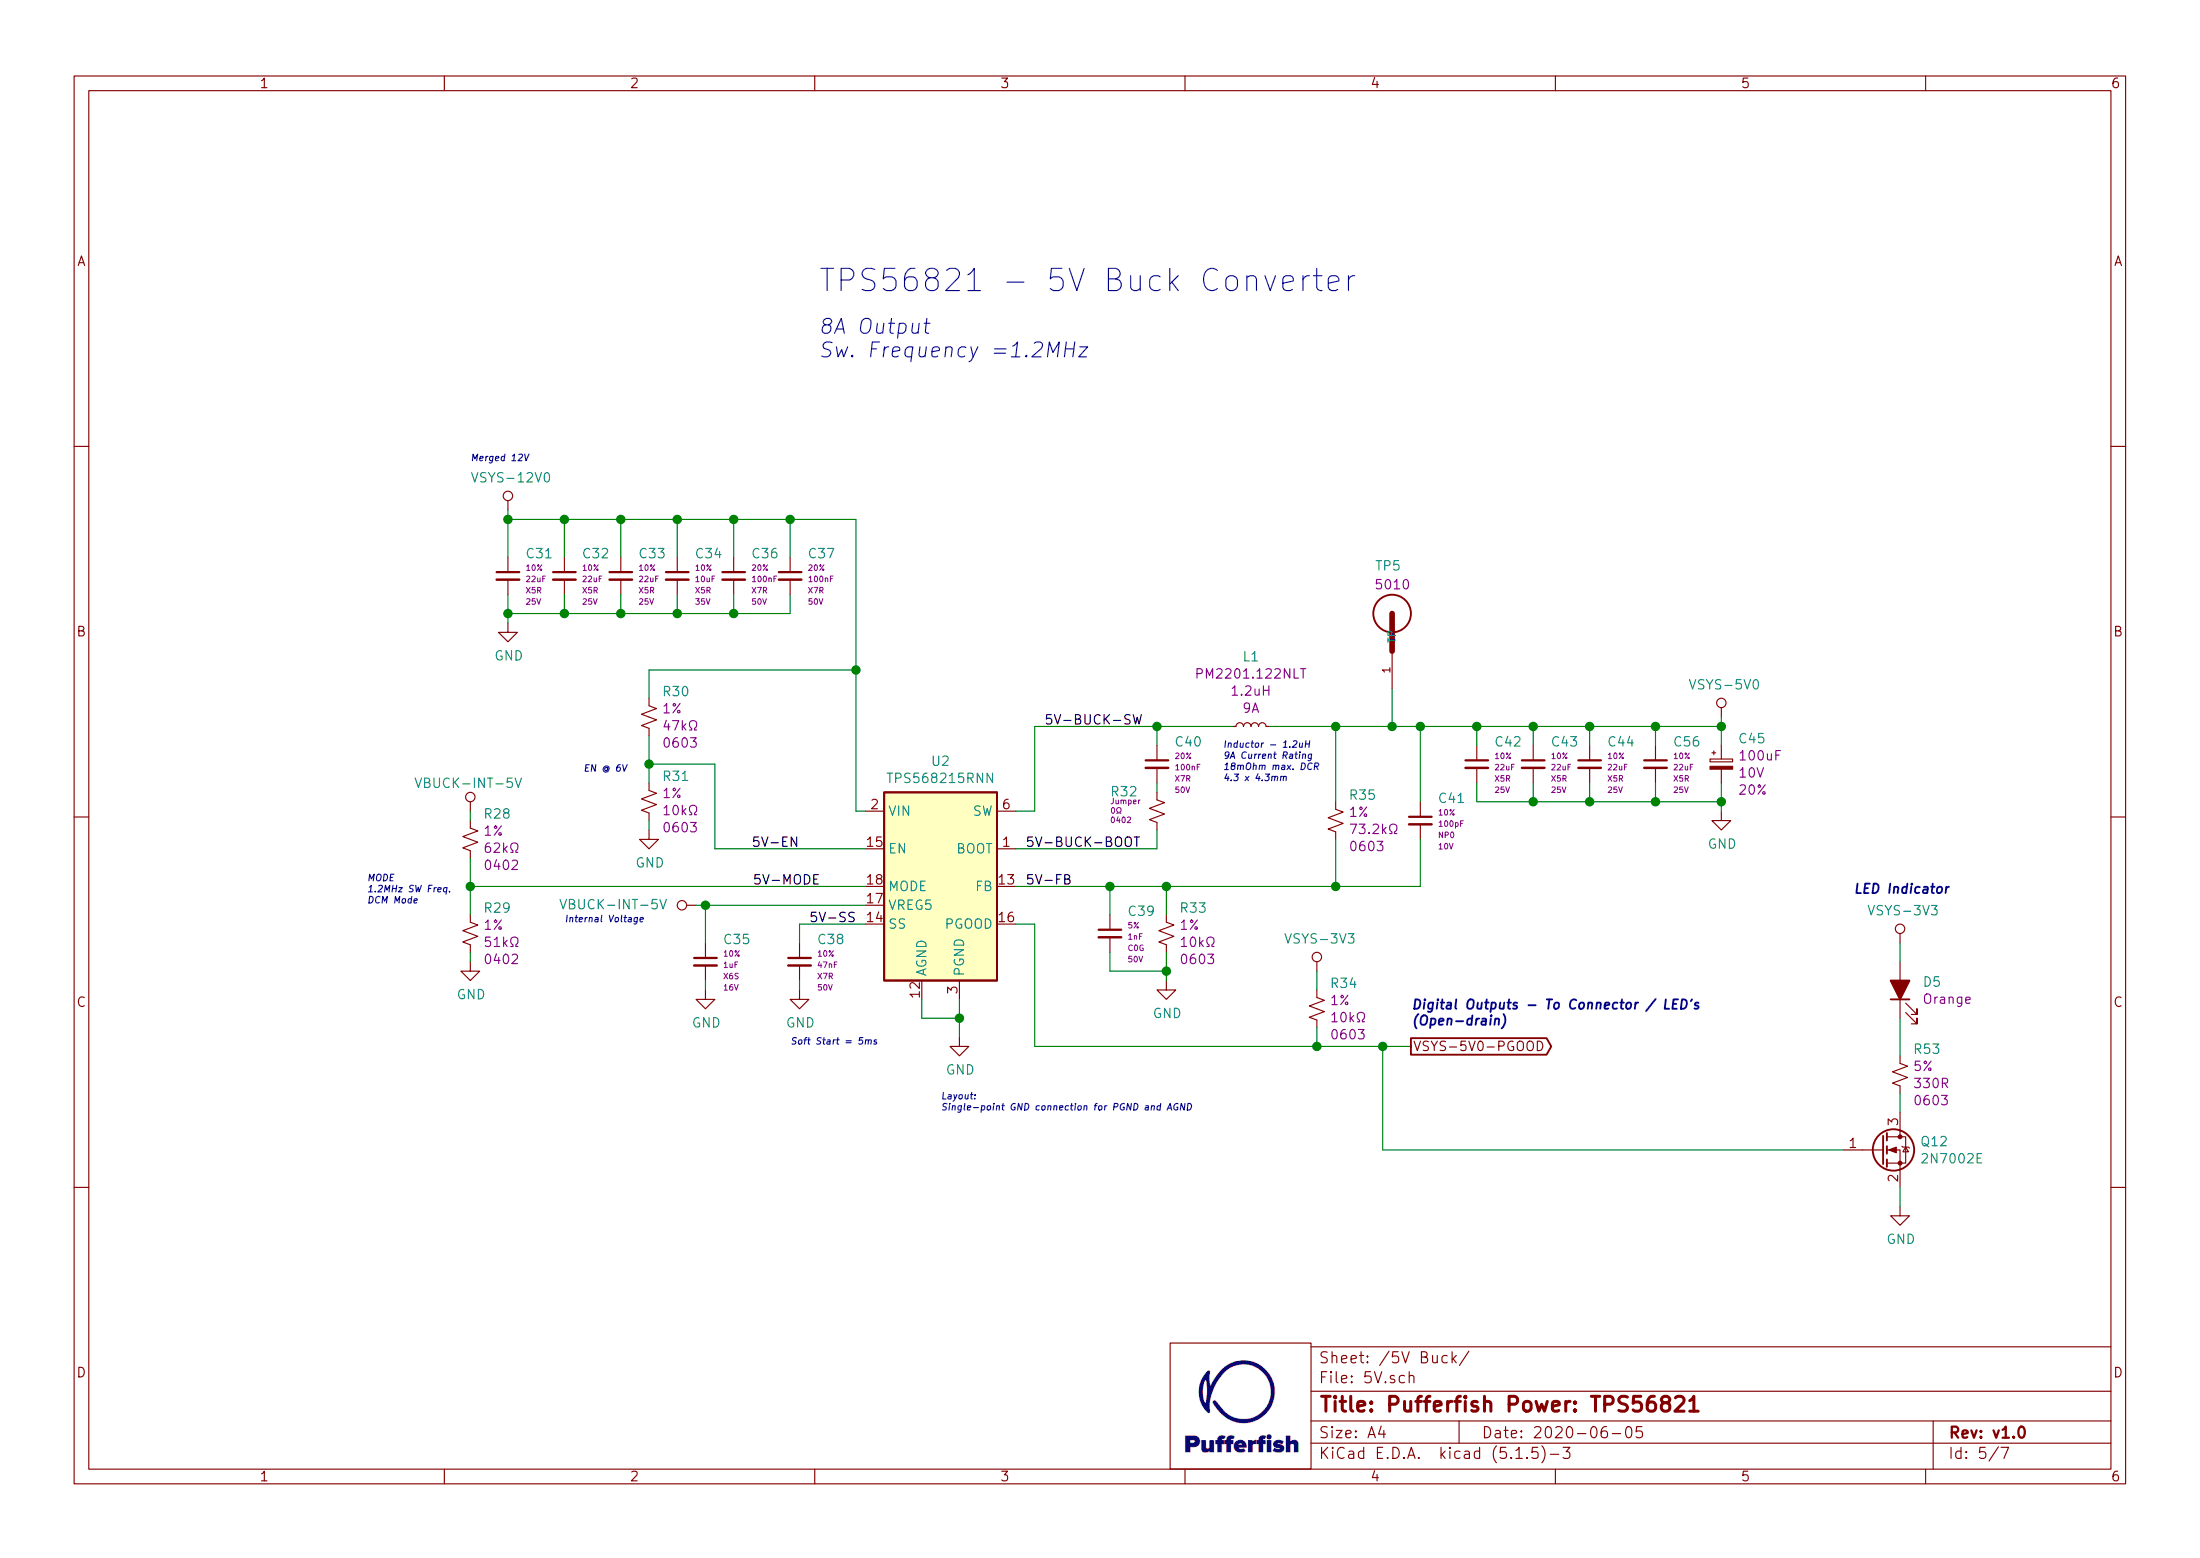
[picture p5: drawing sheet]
EESchema Schematic File Version 4
EELAYER 30 0
EELAYER END
$Descr A4 11693 8268
encoding utf-8
Sheet 5 7
Title "Pufferfish Power: TPS56821"
Date "2020-06-05"
Rev "v1.0"
Comp ""
Comment1 ""
Comment2 ""
Comment3 ""
Comment4 ""
$EndDescr
$Comp
L Regulator_Switching:TPS568215RNN U2
U 1 1
P 5000 4700
F 0 "U2" H 5000 5367 50  0000 C CNN
F 1 "TPS568215RNN" H 5000 5276 50  0000 C CNN
F 2 "Package_DFN_QFN:Texas_RNN0018A" H 5000 3750 50  0001 C CNN
F 3 "http://www.ti.com/lit/ds/symlink/tps568215.pdf" H 5350 5300 50  0001 C CNN
	1    5000 4700
	1    0    0    -1  
$EndComp
$Comp
L power:GND #PWR?
U 1 1
P 5100 5500
AR Path="/5EC321D9/5ED9C27A" Ref="#PWR?"  Part="1" 
AR Path="/5EDA3ECC/5ED9C27A" Ref="#PWR?"  Part="1" 
AR Path="/5EFFFB7B/5ED9C27A" Ref="#PWR058"  Part="1" 
F 0 "#PWR058" H 5100 5250 50  0001 C CNN
F 1 "GND" H 5105 5327 50  0000 C CNN
F 2 "" H 5100 5500 50  0001 C CNN
F 3 "" H 5100 5500 50  0001 C CNN
	1    5100 5500
	1    0    0    -1  
$EndComp
$Comp
L Pufferfish:VSYS-12V0 #PWR?
U 1 1
P 2700 2700
AR Path="/5EC321D9/5ED9C9D1" Ref="#PWR?"  Part="1" 
AR Path="/5EDA3ECC/5ED9C9D1" Ref="#PWR?"  Part="1" 
AR Path="/5EFFFB7B/5ED9C9D1" Ref="#PWR052"  Part="1" 
F 0 "#PWR052" H 2700 2550 50  0001 C CNN
F 1 "VSYS-12V0" H 2717 2873 50  0000 C CNN
F 2 "" H 2700 2700 50  0001 C CNN
F 3 "" H 2700 2700 50  0001 C CNN
	1    2700 2700
	1    0    0    -1  
$EndComp
Text Notes 2500 2450 0    35   Italic 0
Merged 12V
Wire Wire Line
	2700 2700 2700 2750
$Comp
L Pufferfish:VBUCK-INT-5V #PWR055
U 1 1
P 3700 4800
F 0 "#PWR055" H 3700 4650 50  0001 C CNN
F 1 "VBUCK-INT-5V" V 3700 4950 50  0000 L CNN
F 2 "" H 3700 4800 50  0001 C CNN
F 3 "" H 3700 4800 50  0001 C CNN
	1    3700 4800
	0    -1   -1   0   
$EndComp
$Comp
L Pufferfish:CAP_4.7uF_16V_X6S_0603 C35
U 1 1
P 3750 5100
F 0 "C35" H 3842 5220 50  0000 L CNN
F 1 "CAP_4.7uF_16V_X6S_0603" H 2800 5500 50  0001 L CNN
F 2 "Pufferfish:CAP_SMD_0603" H 3800 4700 50  0001 C CNN
F 3 "https://www.digikey.com/product-detail/en/tdk-corporation/C1608X6S1C475K080AC/445-9118-6-ND/3661675" H 3900 5050 50  0001 C CNN
F 4 "10%" H 3842 5144 30  0000 L CNN "Tolerance"
F 5 "1uF" H 3842 5084 30  0000 L CNN "Capacitance"
F 6 "C1608X6S1C475K080AC" H 3250 5300 50  0001 C CNN "MPN"
F 7 "TDK" H 3100 5400 50  0001 C CNN "MFG"
F 8 "X6S" H 3842 5024 30  0000 L CNN "Dielectric"
F 9 "16V" H 3842 4964 30  0000 L CNN "Voltage"
	1    3750 5100
	1    0    0    -1  
$EndComp
Wire Wire Line
	5100 5300 5100 5400
Wire Wire Line
	4900 5300 4900 5400
Wire Wire Line
	4900 5400 5100 5400
Connection ~ 5100 5400
Wire Wire Line
	5100 5400 5100 5500
$Comp
L power:GND #PWR?
U 1 1
P 3750 5250
AR Path="/5EC321D9/5EDA288D" Ref="#PWR?"  Part="1" 
AR Path="/5EDA3ECC/5EDA288D" Ref="#PWR?"  Part="1" 
AR Path="/5EFFFB7B/5EDA288D" Ref="#PWR056"  Part="1" 
F 0 "#PWR056" H 3750 5000 50  0001 C CNN
F 1 "GND" H 3755 5077 50  0000 C CNN
F 2 "" H 3750 5250 50  0001 C CNN
F 3 "" H 3750 5250 50  0001 C CNN
	1    3750 5250
	1    0    0    -1  
$EndComp
Wire Wire Line
	3750 5250 3750 5200
Wire Wire Line
	3750 4800 3750 5000
Connection ~ 3750 4800
Wire Wire Line
	3750 4800 3700 4800
Wire Wire Line
	3750 4800 4600 4800
$Comp
L Pufferfish:RES_0R_0402_SMD R32
U 1 1
P 6150 4300
F 0 "R32" H 6400 4200 50  0000 R CNN
F 1 "RES_0R_0402_SMD" H 6230 4110 50  0001 L CNN
F 2 "Pufferfish:RES_SMD_0402" H 6350 3900 50  0001 C CNN
F 3 "https://www.digikey.com/product-detail/en/yageo/RC0402JR-070RL/311-0-0JRDKR-ND/732300" H 6150 4300 50  0001 C CNN
F 4 "Jumper" H 6400 4250 30  0000 R CNN "Tolerance"
F 5 "0Ω" H 6400 4300 30  0000 R CNN "Resistance"
F 6 "RC0402JR-070RL" H 6150 4300 50  0001 C CNN "MPN"
F 7 "Yageo" H 6150 4300 50  0001 C CNN "MFG"
F 8 "0402" H 6400 4350 30  0000 R CNN "Package"
	1    6150 4300
	-1   0    0    1   
$EndComp
Text Notes 5000 5900 0    35   Italic 0
Layout:\nSingle-point GND connection for PGND and AGND
Text Notes 4350 1900 0    79   Italic 0
8A Output\nSw. Frequency =1.2MHz
$Comp
L Pufferfish:CAP_100nF_50V_X7R_0402 C40
U 1 1
P 6150 4050
F 0 "C40" H 6242 4170 50  0000 L CNN
F 1 "CAP_100nF_50V_X7R_0402" H 5250 4500 50  0001 L CNN
F 2 "Pufferfish:CAP_SMD_0402" H 6200 3650 50  0001 C CNN
F 3 "https://www.digikey.com/product-detail/en/tdk-corporation/CGA2B3X7R1H473K050BB/445-6897-6-ND/2673040" H 6300 4000 50  0001 C CNN
F 4 "20%" H 6242 4094 30  0000 L CNN "Tolerance"
F 5 "100nF" H 6242 4034 30  0000 L CNN "Capacitance"
F 6 "C1005X7R1H104M050BE" H 5650 4400 50  0001 C CNN "MPN"
F 7 "TDK" H 5500 4300 50  0001 C CNN "MFG"
F 8 "X7R" H 6242 3974 30  0000 L CNN "Dielectric"
F 9 "50V" H 6242 3914 30  0000 L CNN "Voltage"
	1    6150 4050
	1    0    0    -1  
$EndComp
Wire Wire Line
	5500 3850 5500 4300
Wire Wire Line
	5500 4300 5400 4300
Wire Wire Line
	6150 3950 6150 3850
Wire Wire Line
	6150 4200 6150 4150
Wire Wire Line
	5500 3850 6150 3850
Wire Wire Line
	6150 4400 6150 4500
Text Label 5450 4500 0    50   ~ 0
5V-BUCK-BOOT
Connection ~ 6150 3850
Wire Wire Line
	6150 4500 5400 4500
Wire Wire Line
	6150 3850 6550 3850
Text Label 5550 3850 0    50   ~ 0
5V-BUCK-SW
Text Notes 4200 5550 0    35   Italic 0
Soft Start = 5ms
Text Label 4300 4900 0    50   ~ 0
5V-SS
$Comp
L Pufferfish:CAP_47nF_50V_X7R_0402 C38
U 1 1
P 4250 5100
F 0 "C38" H 4342 5220 50  0000 L CNN
F 1 "CAP_47nF_50V_X7R_0402" H 3350 5550 50  0001 L CNN
F 2 "Pufferfish:CAP_SMD_0402" H 4300 4700 50  0001 C CNN
F 3 "https://www.digikey.com/product-detail/en/tdk-corporation/CGA2B3X7R1H473K050BB/445-6897-6-ND/2673040" H 4400 5050 50  0001 C CNN
F 4 "10%" H 4342 5144 30  0000 L CNN "Tolerance"
F 5 "47nF" H 4342 5084 30  0000 L CNN "Capacitance"
F 6 "CGA2B3X7R1H473K050BB" H 3750 5450 50  0001 C CNN "MPN"
F 7 "TDK" H 3600 5350 50  0001 C CNN "MFG"
F 8 "X7R" H 4342 5024 30  0000 L CNN "Dielectric"
F 9 "50V" H 4342 4964 30  0000 L CNN "Voltage"
	1    4250 5100
	1    0    0    -1  
$EndComp
Wire Wire Line
	4250 5000 4250 4900
$Comp
L power:GND #PWR?
U 1 1
P 4250 5250
AR Path="/5EC321D9/5EDC67FA" Ref="#PWR?"  Part="1" 
AR Path="/5EDA3ECC/5EDC67FA" Ref="#PWR?"  Part="1" 
AR Path="/5EFFFB7B/5EDC67FA" Ref="#PWR057"  Part="1" 
F 0 "#PWR057" H 4250 5000 50  0001 C CNN
F 1 "GND" H 4255 5077 50  0000 C CNN
F 2 "" H 4250 5250 50  0001 C CNN
F 3 "" H 4250 5250 50  0001 C CNN
	1    4250 5250
	1    0    0    -1  
$EndComp
Wire Wire Line
	4250 5250 4250 5200
Wire Wire Line
	4250 4900 4600 4900
Text Notes 3000 4900 0    35   Italic 0
Internal Voltage
$Comp
L Pufferfish:RES_51K_0402_SMD R29
U 1 1
P 2500 4950
F 0 "R29" H 2568 5087 50  0000 L CNN
F 1 "RES_51K_0402_SMD" H 2580 4760 50  0001 L CNN
F 2 "Pufferfish:RES_SMD_0402" H 2700 4550 50  0001 C CNN
F 3 "https://www.digikey.com/product-detail/en/panasonic-electronic-components/ERJ-2RKF5102X/P51-0KLDKR-ND/1747059" H 2500 4950 50  0001 C CNN
F 4 "1%" H 2568 4996 50  0000 L CNN "Tolerance"
F 5 "51kΩ" H 2568 4905 50  0000 L CNN "Resistance"
F 6 "ERJ-2RKF5102X" H 2500 4950 50  0001 C CNN "MPN"
F 7 "Panasonic" H 2500 4950 50  0001 C CNN "MFG"
F 8 "0402" H 2568 4814 50  0000 L CNN "Package"
	1    2500 4950
	1    0    0    -1  
$EndComp
$Comp
L Pufferfish:RES_62K_0402_SMD R28
U 1 1
P 2500 4450
F 0 "R28" H 2568 4587 50  0000 L CNN
F 1 "RES_62K_0402_SMD" H 2580 4260 50  0001 L CNN
F 2 "Pufferfish:RES_SMD_0402" H 2700 4050 50  0001 C CNN
F 3 "https://www.digikey.com/product-detail/en/yageo/RC0402FR-0762KL/311-62-0KLRDKR-ND/732539" H 2500 4450 50  0001 C CNN
F 4 "1%" H 2568 4496 50  0000 L CNN "Tolerance"
F 5 "62kΩ" H 2568 4405 50  0000 L CNN "Resistance"
F 6 "RC0402FR-0762KL" H 2500 4450 50  0001 C CNN "MPN"
F 7 "Yageo" H 2500 4450 50  0001 C CNN "MFG"
F 8 "0402" H 2568 4314 50  0000 L CNN "Package"
	1    2500 4450
	1    0    0    -1  
$EndComp
Wire Wire Line
	2500 4850 2500 4700
Wire Wire Line
	4600 4700 2500 4700
Connection ~ 2500 4700
Wire Wire Line
	2500 4700 2500 4550
$Comp
L power:GND #PWR?
U 1 1
P 2500 5100
AR Path="/5EC321D9/5EDD2D24" Ref="#PWR?"  Part="1" 
AR Path="/5EDA3ECC/5EDD2D24" Ref="#PWR?"  Part="1" 
AR Path="/5EFFFB7B/5EDD2D24" Ref="#PWR051"  Part="1" 
F 0 "#PWR051" H 2500 4850 50  0001 C CNN
F 1 "GND" H 2505 4927 50  0000 C CNN
F 2 "" H 2500 5100 50  0001 C CNN
F 3 "" H 2500 5100 50  0001 C CNN
	1    2500 5100
	1    0    0    -1  
$EndComp
Wire Wire Line
	2500 5100 2500 5050
$Comp
L Pufferfish:VBUCK-INT-5V #PWR050
U 1 1
P 2500 4300
F 0 "#PWR050" H 2500 4150 50  0001 C CNN
F 1 "VBUCK-INT-5V" H 2200 4450 50  0000 L CNN
F 2 "" H 2500 4300 50  0001 C CNN
F 3 "" H 2500 4300 50  0001 C CNN
	1    2500 4300
	1    0    0    -1  
$EndComp
Wire Wire Line
	2500 4350 2500 4300
Text Label 4000 4700 0    50   ~ 0
5V-MODE
Text Notes 1950 4800 0    35   Italic 0
MODE\n1.2MHz SW Freq.\nDCM Mode
$Comp
L Pufferfish:PM2201.122NLT L1
U 1 1
P 6650 3850
F 0 "L1" V 7017 3850 50  0000 C CNN
F 1 "PM2201.122NLT" V 6288 3850 50  0001 C CNN
F 2 "Pufferfish:L_Pulse_PA5001" H 6650 3850 50  0001 C CNN
F 3 "https://products.pulseelex.com/files/product_files/P806.pdf" H 6650 3850 50  0001 C CNN
F 4 "PM2201.122NLT" V 6926 3850 50  0000 C CNN "MPN"
F 5 "Pulse Electronics" H 6650 3850 50  0001 C CNN "MFG"
F 6 "1.2uH" V 6835 3850 50  0000 C CNN "Inductance"
F 7 "9A" V 6744 3850 50  0000 C CNN "Current"
	1    6650 3850
	0    -1   -1   0   
$EndComp
Text Notes 6500 4150 0    35   Italic 0
Inductor - 1.2uH\n9A Current Rating\n18mOhm max. DCR\n4.3 x 4.3mm
$Comp
L Pufferfish:VSYS-5V0 #PWR061
U 1 1
P 9150 3800
F 0 "#PWR061" H 9150 3650 50  0001 C CNN
F 1 "VSYS-5V0" H 9167 3973 50  0000 C CNN
F 2 "" H 9150 3800 50  0001 C CNN
F 3 "" H 9150 3800 50  0001 C CNN
	1    9150 3800
	1    0    0    -1  
$EndComp
Wire Wire Line
	6750 3850 7100 3850
$Comp
L Pufferfish:RES_10K_0603_SMD R33
U 1 1
P 6200 4950
F 0 "R33" H 6268 5087 50  0000 L CNN
F 1 "RES_10K_0603_SMD" H 6280 4760 50  0001 L CNN
F 2 "Pufferfish:RES_SMD_0603" H 6400 4550 50  0001 C CNN
F 3 "https://www.digikey.com/product-detail/en/panasonic-electronic-components/ERJ-3GEYJ103V/P10KGTR-ND/135662" H 6200 4950 50  0001 C CNN
F 4 "1%" H 6268 4996 50  0000 L CNN "Tolerance"
F 5 "10kΩ" H 6268 4905 50  0000 L CNN "Resistance"
F 6 "ERJ-3GEYJ103V" H 6200 4950 50  0001 C CNN "MPN"
F 7 "Panasonic" H 6200 4950 50  0001 C CNN "MFG"
F 8 "0603" H 6268 4814 50  0000 L CNN "Package"
	1    6200 4950
	1    0    0    -1  
$EndComp
$Comp
L power:GND #PWR?
U 1 1
P 6200 5200
AR Path="/5EC321D9/5EDEBBF8" Ref="#PWR?"  Part="1" 
AR Path="/5EDA3ECC/5EDEBBF8" Ref="#PWR?"  Part="1" 
AR Path="/5EFFFB7B/5EDEBBF8" Ref="#PWR059"  Part="1" 
F 0 "#PWR059" H 6200 4950 50  0001 C CNN
F 1 "GND" H 6205 5027 50  0000 C CNN
F 2 "" H 6200 5200 50  0001 C CNN
F 3 "" H 6200 5200 50  0001 C CNN
	1    6200 5200
	1    0    0    -1  
$EndComp
Wire Wire Line
	6200 5200 6200 5150
$Comp
L Pufferfish:CAP_10uF_35V_X5R_0805 C?
U 1 1
P 3600 3050
AR Path="/5EC321D9/5EDF9CDF" Ref="C?"  Part="1" 
AR Path="/5EFFFB7B/5EDF9CDF" Ref="C34"  Part="1" 
F 0 "C34" H 3692 3170 50  0000 L CNN
F 1 "CAP_10uF_35V_X5R_0805" H 2650 3450 50  0001 L CNN
F 2 "Pufferfish:CAP_SMD_0805" H 3650 2650 50  0001 C CNN
F 3 "https://www.digikey.com/product-detail/en/taiyo-yuden/GMK107AB7105KAHT/587-3352-1-ND/4157239" H 3750 3000 50  0001 C CNN
F 4 "10%" H 3692 3094 30  0000 L CNN "Tolerance"
F 5 "10uF" H 3692 3034 30  0000 L CNN "Capacitance"
F 6 "C2012X5R1V106K085AC" H 3100 3250 50  0001 C CNN "MPN"
F 7 "TDK" H 2950 3350 50  0001 C CNN "MFG"
F 8 "X5R" H 3692 2974 30  0000 L CNN "Dielectric"
F 9 "35V" H 3692 2914 30  0000 L CNN "Voltage"
	1    3600 3050
	1    0    0    -1  
$EndComp
$Comp
L Pufferfish:CAP_100nF_50V_X7R_0402 C?
U 1 1
P 3900 3050
AR Path="/5EC321D9/5EDF9CEB" Ref="C?"  Part="1" 
AR Path="/5EFFFB7B/5EDF9CEB" Ref="C36"  Part="1" 
F 0 "C36" H 3992 3170 50  0000 L CNN
F 1 "CAP_100nF_50V_X7R_0402" H 3000 3500 50  0001 L CNN
F 2 "Pufferfish:CAP_SMD_0402" H 3950 2650 50  0001 C CNN
F 3 "https://www.digikey.com/product-detail/en/tdk-corporation/CGA2B3X7R1H473K050BB/445-6897-6-ND/2673040" H 4050 3000 50  0001 C CNN
F 4 "20%" H 3992 3094 30  0000 L CNN "Tolerance"
F 5 "100nF" H 3992 3034 30  0000 L CNN "Capacitance"
F 6 "C1005X7R1H104M050BE" H 3400 3400 50  0001 C CNN "MPN"
F 7 "TDK" H 3250 3300 50  0001 C CNN "MFG"
F 8 "X7R" H 3992 2974 30  0000 L CNN "Dielectric"
F 9 "50V" H 3992 2914 30  0000 L CNN "Voltage"
	1    3900 3050
	1    0    0    -1  
$EndComp
Wire Wire Line
	3300 2950 3300 2750
Wire Wire Line
	3600 2950 3600 2750
Wire Wire Line
	3900 2950 3900 2750
Wire Wire Line
	3300 3150 3300 3250
Wire Wire Line
	3300 3250 3600 3250
Wire Wire Line
	3600 3150 3600 3250
Connection ~ 3600 3250
Wire Wire Line
	3600 3250 3900 3250
Wire Wire Line
	3900 3150 3900 3250
Connection ~ 3300 2750
Wire Wire Line
	3300 2750 3600 2750
Connection ~ 3600 2750
Wire Wire Line
	3600 2750 3900 2750
$Comp
L Pufferfish:RES_73K2_0603_SMD R35
U 1 1
P 7100 4350
F 0 "R35" H 7168 4487 50  0000 L CNN
F 1 "RES_73K2_0603_SMD" H 7180 4160 50  0001 L CNN
F 2 "Pufferfish:RES_SMD_0603" H 7300 3950 50  0001 C CNN
F 3 "https://www.digikey.com/product-detail/en/yageo/RC0603FR-0773K2L/311-73-2KHRDKR-ND/733268" H 7100 4350 50  0001 C CNN
F 4 "1%" H 7168 4396 50  0000 L CNN "Tolerance"
F 5 "73.2kΩ" H 7168 4305 50  0000 L CNN "Resistance"
F 6 "RC0603FR-0773K2L" H 7100 4350 50  0001 C CNN "MPN"
F 7 "Yageo" H 7100 4350 50  0001 C CNN "MFG"
F 8 "0603" H 7168 4214 50  0000 L CNN "Package"
	1    7100 4350
	1    0    0    -1  
$EndComp
Wire Wire Line
	7100 4250 7100 3850
Connection ~ 7100 3850
Wire Wire Line
	7100 4450 7100 4700
Wire Wire Line
	6200 4700 6200 4850
Wire Wire Line
	5400 4700 5900 4700
Text Label 5450 4700 0    50   ~ 0
5V-FB
$Comp
L Pufferfish:CAP_1nF_50V_C0G_0402 C39
U 1 1
P 5900 4950
F 0 "C39" H 5992 5070 50  0000 L CNN
F 1 "CAP_1nF_50V_C0G_0402" H 5000 5400 50  0001 L CNN
F 2 "Pufferfish:CAP_SMD_0402" H 5950 4550 50  0001 C CNN
F 3 "https://www.digikey.com/product-detail/en/murata-electronics/GRM1555C1H102JA01D/490-3244-2-ND/702509" H 6050 4900 50  0001 C CNN
F 4 "5%" H 5992 4994 30  0000 L CNN "Tolerance"
F 5 "1nF" H 5992 4934 30  0000 L CNN "Capacitance"
F 6 "GRM1555C1H102JA01D" H 5400 5300 50  0001 C CNN "MPN"
F 7 "Murata" H 5250 5200 50  0001 C CNN "MFG"
F 8 "C0G" H 5992 4874 30  0000 L CNN "Dielectric"
F 9 "50V" H 5992 4814 30  0000 L CNN "Voltage"
	1    5900 4950
	1    0    0    -1  
$EndComp
Wire Wire Line
	5900 4850 5900 4700
Connection ~ 5900 4700
Wire Wire Line
	5900 5050 5900 5150
Wire Wire Line
	5900 5150 6200 5150
Connection ~ 6200 5150
Wire Wire Line
	6200 5150 6200 5050
Wire Wire Line
	5400 4900 5500 4900
Wire Wire Line
	5500 4900 5500 5550
Wire Wire Line
	5500 5550 7000 5550
Text GLabel 7500 5550 2    50   Output ~ 0
VSYS-5V0-PGOOD
$Comp
L Pufferfish:RES_10K_0603_SMD R31
U 1 1
P 3450 4250
F 0 "R31" H 3518 4387 50  0000 L CNN
F 1 "RES_10K_0603_SMD" H 3530 4060 50  0001 L CNN
F 2 "Pufferfish:RES_SMD_0603" H 3650 3850 50  0001 C CNN
F 3 "https://www.digikey.com/product-detail/en/panasonic-electronic-components/ERJ-3GEYJ103V/P10KGTR-ND/135662" H 3450 4250 50  0001 C CNN
F 4 "1%" H 3518 4296 50  0000 L CNN "Tolerance"
F 5 "10kΩ" H 3518 4205 50  0000 L CNN "Resistance"
F 6 "ERJ-3GEYJ103V" H 3450 4250 50  0001 C CNN "MPN"
F 7 "Panasonic" H 3450 4250 50  0001 C CNN "MFG"
F 8 "0603" H 3518 4114 50  0000 L CNN "Package"
	1    3450 4250
	1    0    0    -1  
$EndComp
$Comp
L Pufferfish:RES_47K_0603_SMD R30
U 1 1
P 3450 3800
F 0 "R30" H 3518 3937 50  0000 L CNN
F 1 "RES_47K_0603_SMD" H 3530 3610 50  0001 L CNN
F 2 "Pufferfish:RES_SMD_0603" H 3650 3400 50  0001 C CNN
F 3 "https://www.digikey.com/product-detail/en/yageo/RC0603JR-0747KL/311-47KGRDKR-ND/732688" H 3450 3800 50  0001 C CNN
F 4 "1%" H 3518 3846 50  0000 L CNN "Tolerance"
F 5 "47kΩ" H 3518 3755 50  0000 L CNN "Resistance"
F 6 "RC0603JR-0747KL" H 3450 3800 50  0001 C CNN "MPN"
F 7 "Yageo" H 3450 3800 50  0001 C CNN "MFG"
F 8 "0603" H 3518 3664 50  0000 L CNN "Package"
	1    3450 3800
	1    0    0    -1  
$EndComp
Wire Wire Line
	3450 3900 3450 4050
Wire Wire Line
	3450 4050 3800 4050
Wire Wire Line
	3800 4050 3800 4500
Wire Wire Line
	3800 4500 4600 4500
Connection ~ 3450 4050
Wire Wire Line
	3450 4050 3450 4150
$Comp
L power:GND #PWR?
U 1 1
P 3450 4400
AR Path="/5EC321D9/5EE25CFE" Ref="#PWR?"  Part="1" 
AR Path="/5EDA3ECC/5EE25CFE" Ref="#PWR?"  Part="1" 
AR Path="/5EFFFB7B/5EE25CFE" Ref="#PWR054"  Part="1" 
F 0 "#PWR054" H 3450 4150 50  0001 C CNN
F 1 "GND" H 3455 4227 50  0000 C CNN
F 2 "" H 3450 4400 50  0001 C CNN
F 3 "" H 3450 4400 50  0001 C CNN
	1    3450 4400
	1    0    0    -1  
$EndComp
Wire Wire Line
	3450 4400 3450 4350
$Comp
L Pufferfish:CAP_22uF_25V_X5R_0805 C32
U 1 1
P 3000 3050
F 0 "C32" H 3092 3170 50  0000 L CNN
F 1 "CAP_22uF_25V_X5R_0805" H 2050 3450 50  0001 L CNN
F 2 "Pufferfish:CAP_SMD_0805" H 3050 2650 50  0001 C CNN
F 3 "https://www.digikey.com/product-detail/en/samsung-electro-mechanics/CL21A226MAQNNNE/1276-2908-6-ND/3893423" H 3150 3000 50  0001 C CNN
F 4 "10%" H 3092 3094 30  0000 L CNN "Tolerance"
F 5 "22uF" H 3092 3034 30  0000 L CNN "Capacitance"
F 6 "CL21A226MAQNNNE" H 2500 3250 50  0001 C CNN "MPN"
F 7 "SEMCO" H 2350 3350 50  0001 C CNN "MFG"
F 8 "X5R" H 3092 2974 30  0000 L CNN "Dielectric"
F 9 "25V" H 3092 2914 30  0000 L CNN "Voltage"
	1    3000 3050
	1    0    0    -1  
$EndComp
$Comp
L Pufferfish:CAP_22uF_25V_X5R_0805 C33
U 1 1
P 3300 3050
F 0 "C33" H 3392 3170 50  0000 L CNN
F 1 "CAP_22uF_25V_X5R_0805" H 2350 3450 50  0001 L CNN
F 2 "Pufferfish:CAP_SMD_0805" H 3350 2650 50  0001 C CNN
F 3 "https://www.digikey.com/product-detail/en/samsung-electro-mechanics/CL21A226MAQNNNE/1276-2908-6-ND/3893423" H 3450 3000 50  0001 C CNN
F 4 "10%" H 3392 3094 30  0000 L CNN "Tolerance"
F 5 "22uF" H 3392 3034 30  0000 L CNN "Capacitance"
F 6 "CL21A226MAQNNNE" H 2800 3250 50  0001 C CNN "MPN"
F 7 "SEMCO" H 2650 3350 50  0001 C CNN "MFG"
F 8 "X5R" H 3392 2974 30  0000 L CNN "Dielectric"
F 9 "25V" H 3392 2914 30  0000 L CNN "Voltage"
	1    3300 3050
	1    0    0    -1  
$EndComp
$Comp
L Pufferfish:CAP_22uF_25V_X5R_0805 C31
U 1 1
P 2700 3050
F 0 "C31" H 2792 3170 50  0000 L CNN
F 1 "CAP_22uF_25V_X5R_0805" H 1750 3450 50  0001 L CNN
F 2 "Pufferfish:CAP_SMD_0805" H 2750 2650 50  0001 C CNN
F 3 "https://www.digikey.com/product-detail/en/samsung-electro-mechanics/CL21A226MAQNNNE/1276-2908-6-ND/3893423" H 2850 3000 50  0001 C CNN
F 4 "10%" H 2792 3094 30  0000 L CNN "Tolerance"
F 5 "22uF" H 2792 3034 30  0000 L CNN "Capacitance"
F 6 "CL21A226MAQNNNE" H 2200 3250 50  0001 C CNN "MPN"
F 7 "SEMCO" H 2050 3350 50  0001 C CNN "MFG"
F 8 "X5R" H 2792 2974 30  0000 L CNN "Dielectric"
F 9 "25V" H 2792 2914 30  0000 L CNN "Voltage"
	1    2700 3050
	1    0    0    -1  
$EndComp
Wire Wire Line
	3000 2950 3000 2750
Connection ~ 3000 2750
Wire Wire Line
	3000 2750 3300 2750
Wire Wire Line
	2700 2950 2700 2750
Connection ~ 2700 2750
Wire Wire Line
	2700 2750 3000 2750
Wire Wire Line
	2700 3150 2700 3250
Wire Wire Line
	2700 3250 3000 3250
Connection ~ 3300 3250
Wire Wire Line
	3000 3150 3000 3250
Connection ~ 3000 3250
Wire Wire Line
	3000 3250 3300 3250
Wire Wire Line
	3900 2750 4200 2750
Wire Wire Line
	4550 2750 4550 3550
Wire Wire Line
	4550 4300 4600 4300
Connection ~ 3900 2750
$Comp
L Pufferfish:CAP_100nF_50V_X7R_0402 C?
U 1 1
P 4200 3050
AR Path="/5EC321D9/5EE3B9F5" Ref="C?"  Part="1" 
AR Path="/5EFFFB7B/5EE3B9F5" Ref="C37"  Part="1" 
F 0 "C37" H 4292 3170 50  0000 L CNN
F 1 "CAP_100nF_50V_X7R_0402" H 3300 3500 50  0001 L CNN
F 2 "Pufferfish:CAP_SMD_0402" H 4250 2650 50  0001 C CNN
F 3 "https://www.digikey.com/product-detail/en/tdk-corporation/CGA2B3X7R1H473K050BB/445-6897-6-ND/2673040" H 4350 3000 50  0001 C CNN
F 4 "20%" H 4292 3094 30  0000 L CNN "Tolerance"
F 5 "100nF" H 4292 3034 30  0000 L CNN "Capacitance"
F 6 "C1005X7R1H104M050BE" H 3700 3400 50  0001 C CNN "MPN"
F 7 "TDK" H 3550 3300 50  0001 C CNN "MFG"
F 8 "X7R" H 4292 2974 30  0000 L CNN "Dielectric"
F 9 "50V" H 4292 2914 30  0000 L CNN "Voltage"
	1    4200 3050
	1    0    0    -1  
$EndComp
Wire Wire Line
	4200 2950 4200 2750
Wire Wire Line
	4200 3150 4200 3250
Wire Wire Line
	4200 3250 3900 3250
Connection ~ 3900 3250
$Comp
L power:GND #PWR?
U 1 1
P 2700 3300
AR Path="/5EC321D9/5EE3F6A3" Ref="#PWR?"  Part="1" 
AR Path="/5EDA3ECC/5EE3F6A3" Ref="#PWR?"  Part="1" 
AR Path="/5EFFFB7B/5EE3F6A3" Ref="#PWR053"  Part="1" 
F 0 "#PWR053" H 2700 3050 50  0001 C CNN
F 1 "GND" H 2705 3127 50  0000 C CNN
F 2 "" H 2700 3300 50  0001 C CNN
F 3 "" H 2700 3300 50  0001 C CNN
	1    2700 3300
	1    0    0    -1  
$EndComp
Wire Wire Line
	2700 3300 2700 3250
Connection ~ 2700 3250
Connection ~ 4200 2750
Wire Wire Line
	4200 2750 4550 2750
Text Label 4250 4500 2    50   ~ 0
5V-EN
$Comp
L Pufferfish:CAP_22uF_25V_X5R_0805 C43
U 1 1
P 8150 4050
F 0 "C43" H 8242 4170 50  0000 L CNN
F 1 "CAP_22uF_25V_X5R_0805" H 7200 4450 50  0001 L CNN
F 2 "Pufferfish:CAP_SMD_0805" H 8200 3650 50  0001 C CNN
F 3 "https://www.digikey.com/product-detail/en/samsung-electro-mechanics/CL21A226MAQNNNE/1276-2908-6-ND/3893423" H 8300 4000 50  0001 C CNN
F 4 "10%" H 8242 4094 30  0000 L CNN "Tolerance"
F 5 "22uF" H 8242 4034 30  0000 L CNN "Capacitance"
F 6 "CL21A226MAQNNNE" H 7650 4250 50  0001 C CNN "MPN"
F 7 "SEMCO" H 7500 4350 50  0001 C CNN "MFG"
F 8 "X5R" H 8242 3974 30  0000 L CNN "Dielectric"
F 9 "25V" H 8242 3914 30  0000 L CNN "Voltage"
	1    8150 4050
	1    0    0    -1  
$EndComp
$Comp
L Pufferfish:CAP_22uF_25V_X5R_0805 C44
U 1 1
P 8450 4050
F 0 "C44" H 8542 4170 50  0000 L CNN
F 1 "CAP_22uF_25V_X5R_0805" H 7500 4450 50  0001 L CNN
F 2 "Pufferfish:CAP_SMD_0805" H 8500 3650 50  0001 C CNN
F 3 "https://www.digikey.com/product-detail/en/samsung-electro-mechanics/CL21A226MAQNNNE/1276-2908-6-ND/3893423" H 8600 4000 50  0001 C CNN
F 4 "10%" H 8542 4094 30  0000 L CNN "Tolerance"
F 5 "22uF" H 8542 4034 30  0000 L CNN "Capacitance"
F 6 "CL21A226MAQNNNE" H 7950 4250 50  0001 C CNN "MPN"
F 7 "SEMCO" H 7800 4350 50  0001 C CNN "MFG"
F 8 "X5R" H 8542 3974 30  0000 L CNN "Dielectric"
F 9 "25V" H 8542 3914 30  0000 L CNN "Voltage"
	1    8450 4050
	1    0    0    -1  
$EndComp
$Comp
L Pufferfish:CAP_22uF_25V_X5R_0805 C42
U 1 1
P 7850 4050
F 0 "C42" H 7942 4170 50  0000 L CNN
F 1 "CAP_22uF_25V_X5R_0805" H 6900 4450 50  0001 L CNN
F 2 "Pufferfish:CAP_SMD_0805" H 7900 3650 50  0001 C CNN
F 3 "https://www.digikey.com/product-detail/en/samsung-electro-mechanics/CL21A226MAQNNNE/1276-2908-6-ND/3893423" H 8000 4000 50  0001 C CNN
F 4 "10%" H 7942 4094 30  0000 L CNN "Tolerance"
F 5 "22uF" H 7942 4034 30  0000 L CNN "Capacitance"
F 6 "CL21A226MAQNNNE" H 7350 4250 50  0001 C CNN "MPN"
F 7 "SEMCO" H 7200 4350 50  0001 C CNN "MFG"
F 8 "X5R" H 7942 3974 30  0000 L CNN "Dielectric"
F 9 "25V" H 7942 3914 30  0000 L CNN "Voltage"
	1    7850 4050
	1    0    0    -1  
$EndComp
$Comp
L Pufferfish:CAP_AE_SMD_100uF_10V_6mm C45
U 1 1
P 9150 4050
F 0 "C45" H 9238 4187 50  0000 L CNN
F 1 "CAP_AE_SMD_100uF_10V_6mm" H 9160 3970 50  0001 L CNN
F 2 "Capacitor_SMD:CP_Elec_6.3x5.4" H 9150 4050 50  0001 C CNN
F 3 "https://www.digikey.com/product-detail/en/panasonic-electronic-components/EEE-HA1A101WP/PCE4169DKR-ND/1023519" H 9150 4050 50  0001 C CNN
F 4 "100uF" H 9238 4096 50  0000 L CNN "Capacitance"
F 5 "Panasonic" H 9150 4050 50  0001 C CNN "MFG"
F 6 "EEE-HA1A101WP" H 9150 4050 50  0001 C CNN "MPN"
F 7 "10V" H 9238 4005 50  0000 L CNN "Voltage"
F 8 "20%" H 9238 3914 50  0000 L CNN "Tolerance"
	1    9150 4050
	1    0    0    -1  
$EndComp
Wire Wire Line
	7850 3950 7850 3850
Connection ~ 7850 3850
Wire Wire Line
	7850 3850 8150 3850
Wire Wire Line
	8150 3950 8150 3850
Connection ~ 8150 3850
Wire Wire Line
	8150 3850 8450 3850
Wire Wire Line
	8450 3950 8450 3850
Connection ~ 8450 3850
Wire Wire Line
	8450 3850 8800 3850
Wire Wire Line
	9150 3950 9150 3850
Connection ~ 9150 3850
$Comp
L power:GND #PWR?
U 1 1
P 9150 4300
AR Path="/5EC321D9/5EE70458" Ref="#PWR?"  Part="1" 
AR Path="/5EDA3ECC/5EE70458" Ref="#PWR?"  Part="1" 
AR Path="/5EFFFB7B/5EE70458" Ref="#PWR062"  Part="1" 
F 0 "#PWR062" H 9150 4050 50  0001 C CNN
F 1 "GND" H 9155 4127 50  0000 C CNN
F 2 "" H 9150 4300 50  0001 C CNN
F 3 "" H 9150 4300 50  0001 C CNN
	1    9150 4300
	1    0    0    -1  
$EndComp
Wire Wire Line
	9150 3850 9150 3800
Wire Wire Line
	9150 4150 9150 4250
Wire Wire Line
	7850 4150 7850 4250
Wire Wire Line
	7850 4250 8150 4250
Connection ~ 9150 4250
Wire Wire Line
	9150 4250 9150 4300
Wire Wire Line
	8150 4150 8150 4250
Connection ~ 8150 4250
Wire Wire Line
	8150 4250 8450 4250
Wire Wire Line
	8450 4150 8450 4250
Connection ~ 8450 4250
Wire Wire Line
	8450 4250 8800 4250
$Comp
L Pufferfish:CAP_100pF_10V_NP0_0402 C41
U 1 1
P 7550 4350
F 0 "C41" H 7642 4470 50  0000 L CNN
F 1 "CAP_100pF_10V_NP0_0402" H 6650 4800 50  0001 L CNN
F 2 "Pufferfish:CAP_SMD_0402" H 7600 3950 50  0001 C CNN
F 3 "https://www.digikey.com/product-detail/en/kemet/C0402C101K8GAC7867/399-14413-6-ND/7104044" H 7700 4300 50  0001 C CNN
F 4 "10%" H 7642 4394 30  0000 L CNN "Tolerance"
F 5 "100pF" H 7642 4334 30  0000 L CNN "Capacitance"
F 6 "C0402C101K8GAC7867" H 7050 4700 50  0001 C CNN "MPN"
F 7 "KEMET" H 6900 4600 50  0001 C CNN "MFG"
F 8 "NP0" H 7642 4274 30  0000 L CNN "Dielectric"
F 9 "10V" H 7642 4214 30  0000 L CNN "Voltage"
	1    7550 4350
	1    0    0    -1  
$EndComp
Wire Wire Line
	7550 4450 7550 4700
Wire Wire Line
	7550 4700 7100 4700
Wire Wire Line
	7100 3850 7400 3850
Wire Wire Line
	7550 4250 7550 3850
Connection ~ 7550 3850
Wire Wire Line
	7550 3850 7850 3850
Wire Wire Line
	5900 4700 6200 4700
Connection ~ 7100 4700
Connection ~ 6200 4700
Wire Wire Line
	6200 4700 7100 4700
Wire Wire Line
	3450 3700 3450 3550
Wire Wire Line
	3450 3550 4550 3550
Connection ~ 4550 3550
Wire Wire Line
	4550 3550 4550 4300
Text Notes 4350 1550 0    118  ~ 0
TPS56821 - 5V Buck Converter
Text Notes 7500 5450 0    50   Italic 10
Digital Outputs - To Connector / LED's\n(Open-drain)
$Comp
L Pufferfish:RES_10K_0603_SMD R34
U 1 1
P 7000 5350
F 0 "R34" H 7068 5487 50  0000 L CNN
F 1 "RES_10K_0603_SMD" H 7080 5160 50  0001 L CNN
F 2 "Pufferfish:RES_SMD_0603" H 7200 4950 50  0001 C CNN
F 3 "https://www.digikey.com/product-detail/en/panasonic-electronic-components/ERJ-3GEYJ103V/P10KGTR-ND/135662" H 7000 5350 50  0001 C CNN
F 4 "1%" H 7068 5396 50  0000 L CNN "Tolerance"
F 5 "10kΩ" H 7068 5305 50  0000 L CNN "Resistance"
F 6 "ERJ-3GEYJ103V" H 7000 5350 50  0001 C CNN "MPN"
F 7 "Panasonic" H 7000 5350 50  0001 C CNN "MFG"
F 8 "0603" H 7068 5214 50  0000 L CNN "Package"
	1    7000 5350
	1    0    0    -1  
$EndComp
Wire Wire Line
	7000 5450 7000 5550
Connection ~ 7000 5550
Wire Wire Line
	7000 5550 7350 5550
$Comp
L Pufferfish:VSYS-3V3 #PWR?
U 1 1
P 7000 5150
AR Path="/5EDA3ECC/5EEE9C3F" Ref="#PWR?"  Part="1" 
AR Path="/5EFFFB7B/5EEE9C3F" Ref="#PWR060"  Part="1" 
F 0 "#PWR060" H 7000 5000 50  0001 C CNN
F 1 "VSYS-3V3" H 7017 5323 50  0000 C CNN
F 2 "" H 7000 5150 50  0001 C CNN
F 3 "" H 7000 5150 50  0001 C CNN
	1    7000 5150
	1    0    0    -1  
$EndComp
Wire Wire Line
	7000 5150 7000 5250
Text Notes 3100 4100 0    35   Italic 0
EN @ 6V
$Comp
L Transistor_FET:2N7002E Q?
U 1 1
P 10000 6100
AR Path="/5EFFF333/5EE3F132" Ref="Q?"  Part="1" 
AR Path="/5EFFFB7B/5EE3F132" Ref="Q12"  Part="1" 
F 0 "Q12" H 10205 6146 50  0000 L CNN
F 1 "2N7002E" H 10205 6055 50  0000 L CNN
F 2 "Package_TO_SOT_SMD:SOT-23" H 10200 6025 50  0001 L CIN
F 3 "http://www.diodes.com/assets/Datasheets/ds30376.pdf" H 10000 6100 50  0001 L CNN
	1    10000 6100
	1    0    0    -1  
$EndComp
$Comp
L power:GND #PWR?
U 1 1
P 10100 6400
AR Path="/5EC321D9/5EE4CB83" Ref="#PWR?"  Part="1" 
AR Path="/5EDA3ECC/5EE4CB83" Ref="#PWR?"  Part="1" 
AR Path="/5EFFFB7B/5EE4CB83" Ref="#PWR072"  Part="1" 
F 0 "#PWR072" H 10100 6150 50  0001 C CNN
F 1 "GND" H 10105 6227 50  0000 C CNN
F 2 "" H 10100 6400 50  0001 C CNN
F 3 "" H 10100 6400 50  0001 C CNN
	1    10100 6400
	1    0    0    -1  
$EndComp
Wire Wire Line
	10100 6300 10100 6400
$Comp
L Pufferfish:RES_330R_0603_SMD R?
U 1 1
P 10100 5700
AR Path="/5EC45070/5EE53226" Ref="R?"  Part="1" 
AR Path="/5EFFFB7B/5EE53226" Ref="R53"  Part="1" 
F 0 "R53" H 10168 5837 50  0000 L CNN
F 1 "RES_330R_0603_SMD" H 10180 5510 50  0001 L CNN
F 2 "Pufferfish:RES_SMD_0603" H 10300 5300 50  0001 C CNN
F 3 "https://www.digikey.com/product-detail/en/panasonic-electronic-components/ERJ-3GEYJ103V/P10KGTR-ND/135662" H 10100 5700 50  0001 C CNN
F 4 "5%" H 10168 5746 50  0000 L CNN "Tolerance"
F 5 "330R" H 10168 5655 50  0000 L CNN "Resistance"
F 6 "ESR03EZPJ331" H 10100 5700 50  0001 C CNN "MPN"
F 7 "Rohm" H 10100 5700 50  0001 C CNN "MFG"
F 8 "0603" H 10168 5564 50  0000 L CNN "Package"
	1    10100 5700
	1    0    0    -1  
$EndComp
Wire Wire Line
	10100 5800 10100 5900
$Comp
L Pufferfish:LED_SMD_0603_ORANGE D5
U 1 1
P 10100 5250
F 0 "D5" V 10139 5132 50  0000 R CNN
F 1 "LED_SMD_0603_ORANGE" H 10100 5100 50  0001 C CNN
F 2 "LED_SMD:LED_0603_1608Metric" H 10150 5000 50  0001 C CNN
F 3 "https://www.digikey.com/product-detail/en/osram-opto-semiconductors-inc/LO-Q976-PS-25-0-20-R18/475-2486-1-ND/1802613" H 10100 5250 50  0001 C CNN
F 4 "LO Q976-PS-25-0-20-R18" V 10139 5132 50  0001 R CNN "MPN"
F 5 "Osram" V 10048 5132 50  0001 R CNN "MFG"
F 6 "Orange" V 10048 5132 50  0000 R CNN "Color"
	1    10100 5250
	0    -1   -1   0   
$EndComp
Wire Wire Line
	10100 5400 10100 5600
$Comp
L Pufferfish:VSYS-3V3 #PWR?
U 1 1
P 10100 5000
AR Path="/5EDA3ECC/5EE64301" Ref="#PWR?"  Part="1" 
AR Path="/5EFFFB7B/5EE64301" Ref="#PWR071"  Part="1" 
F 0 "#PWR071" H 10100 4850 50  0001 C CNN
F 1 "VSYS-3V3" H 10117 5173 50  0000 C CNN
F 2 "" H 10100 5000 50  0001 C CNN
F 3 "" H 10100 5000 50  0001 C CNN
	1    10100 5000
	1    0    0    -1  
$EndComp
Wire Wire Line
	10100 5000 10100 5100
Wire Wire Line
	7350 5550 7350 6100
Wire Wire Line
	7350 6100 9800 6100
Connection ~ 7350 5550
Wire Wire Line
	7350 5550 7500 5550
Text Notes 9850 4750 0    50   Italic 10
LED Indicator
$Comp
L Pufferfish:TP_TH_KEYSTONE_5010 TP?
U 1 1
P 7400 3250
AR Path="/5EEC5CE7/5EFF7E89" Ref="TP?"  Part="1" 
AR Path="/5EFFFB7B/5EFF7E89" Ref="TP5"  Part="1" 
F 0 "TP5" V 7650 3200 50  0000 L CNN
F 1 "TP_TH_KEYSTONE_5010" H 7100 3050 50  0001 L BNN
F 2 "TestPoint:TestPoint_Keystone_5010-5014_Multipurpose" H 7400 3250 50  0001 L BNN
F 3 "https://www.digikey.com/product-detail/en/keystone-electronics/5010/36-5010-ND/255332" H 7400 3250 50  0001 L BNN
F 4 "5010" V 7550 3150 50  0000 L CNN "MPN"
F 5 "Keystone Electronics" H 7400 3250 50  0001 C CNN "MFG"
	1    7400 3250
	0    -1   -1   0   
$EndComp
Wire Wire Line
	7400 3650 7400 3850
$Comp
L Pufferfish:CAP_22uF_25V_X5R_0805 C56
U 1 1
P 8800 4050
F 0 "C56" H 8892 4170 50  0000 L CNN
F 1 "CAP_22uF_25V_X5R_0805" H 7850 4450 50  0001 L CNN
F 2 "Pufferfish:CAP_SMD_0805" H 8850 3650 50  0001 C CNN
F 3 "https://www.digikey.com/product-detail/en/samsung-electro-mechanics/CL21A226MAQNNNE/1276-2908-6-ND/3893423" H 8950 4000 50  0001 C CNN
F 4 "10%" H 8892 4094 30  0000 L CNN "Tolerance"
F 5 "22uF" H 8892 4034 30  0000 L CNN "Capacitance"
F 6 "CL21A226MAQNNNE" H 8300 4250 50  0001 C CNN "MPN"
F 7 "SEMCO" H 8150 4350 50  0001 C CNN "MFG"
F 8 "X5R" H 8892 3974 30  0000 L CNN "Dielectric"
F 9 "25V" H 8892 3914 30  0000 L CNN "Voltage"
	1    8800 4050
	1    0    0    -1  
$EndComp
Wire Wire Line
	8800 3950 8800 3850
Connection ~ 8800 3850
Wire Wire Line
	8800 3850 9150 3850
Wire Wire Line
	8800 4150 8800 4250
Connection ~ 8800 4250
Wire Wire Line
	8800 4250 9150 4250
Connection ~ 7400 3850
Wire Wire Line
	7400 3850 7550 3850
$EndSCHEMATC
